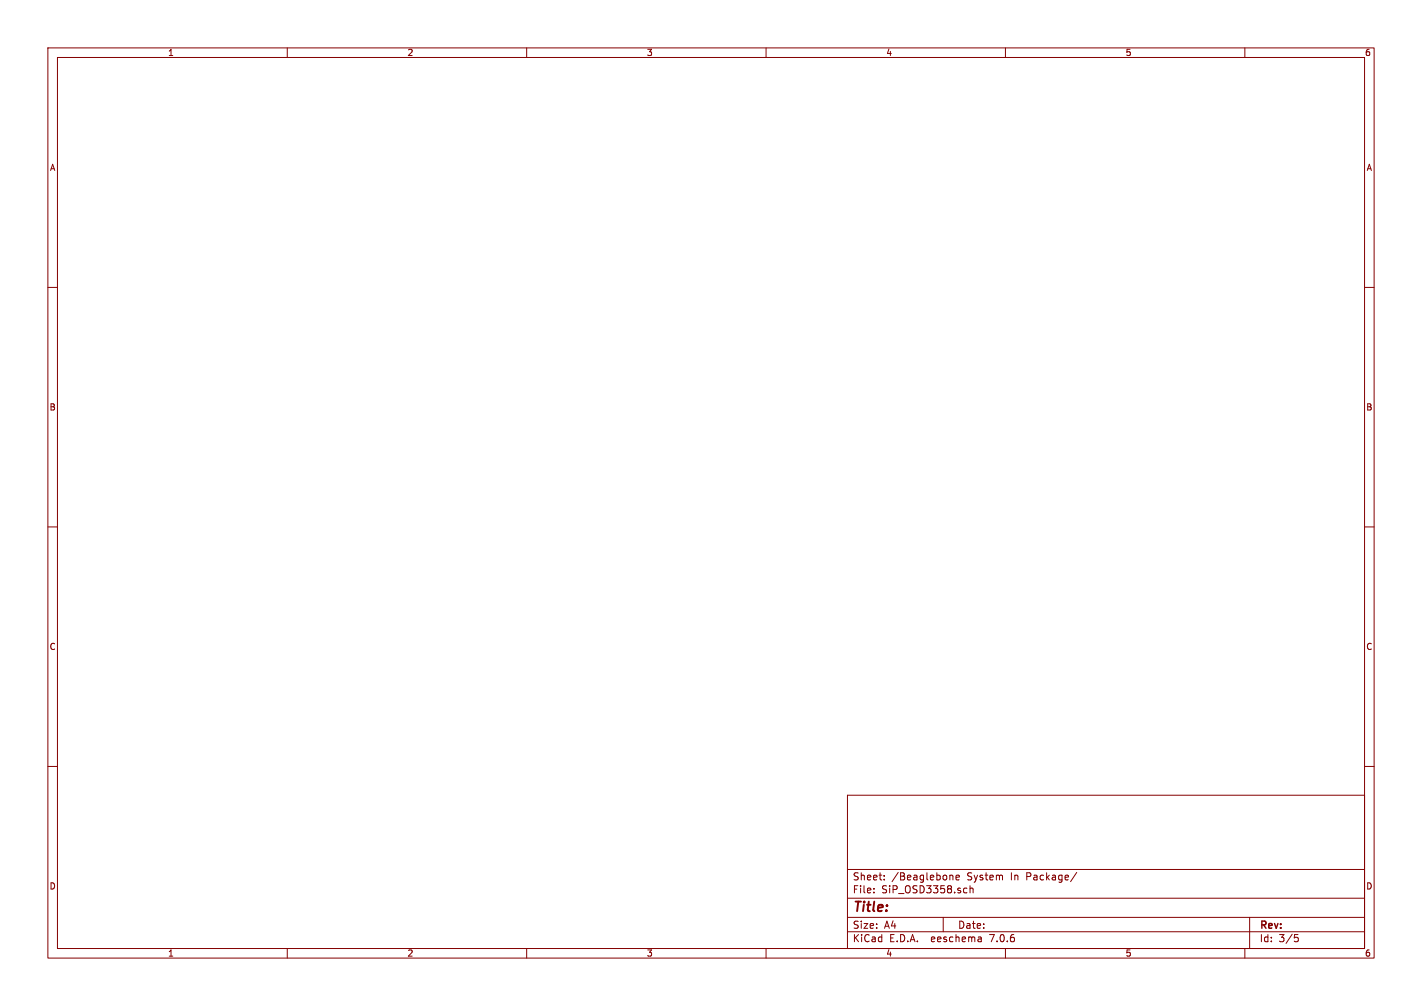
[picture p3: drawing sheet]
<svg xmlns="http://www.w3.org/2000/svg" width="297mm" height="210mm" viewBox="0 0 297 210" stroke-linecap="round" stroke-linejoin="round" font-family="sans-serif">
<g fill="none" stroke="#840000" stroke-width=".21">
<path d="M10 10h277v190h-277zM12 12h273v186h-273zM60 10v2M110 10v2M160 10v2M210 10v2M260 10v2M10 60h2M285 60h2M10 110h2M285 110h2M10 160h2"/>
<path d="M285 160h2M177 166h108v32h-108zM60 198v2M110 198v2M160 198v2M177 194.5h108M177 191.5h108M177 187.5h108M177 181.5h108M182.5 186.3v.1M182.5 185.5v.1M184.7 183.6v.1"/>
<path d="M184.7 182.8v.1M197 191.5v3M198.6 182.7l.4 .2v.8M199.7 183.2l.7-.1-.1-.3-.4-.1-.2 .2v.7h.6M202.6 184.9v1.5M202.6 185.5l.2-.1 .4 .1v.9M204.9 195.7l.1 .9M205 196.5l-.2 .1M205 196h-.2M210 198v2M224.9 182.1l-1.3 2M260 198v2"/>
<path d="M261 191.5v6.5M270.4 195.1h.7M270.5 195.7h.4l.3 .3-.2 .5-.5 .1"/>
</g>
<text font-size="2.8" fill="#840000" x="178" y="190.9">Title:</text>
<g font-size="2.1" fill="#840000">
<text x="178" y="184">Sheet:</text>
<text x="186.2" y="184">/Beaglebone</text>
<text x="202" y="184">System</text>
<text x="211.3" y="184">In</text>
<text x="214.6" y="184">Package/</text>
<text x="178" y="186.7">File:</text>
<text x="184.1" y="186.7">SiP_OSD3358.sch</text>
<text x="178" y="196.9">KiCad</text>
<text x="178" y="194.1">Size:</text>
<text x="184.7" y="194.1">A4</text>
<text x="185.7" y="196.9">E.D.A.</text>
<text x="194.6" y="196.9">eeschema</text>
<text x="200" y="194.1">Date:</text>
<text x="207" y="196.9">7.0.6</text>
<text x="263" y="194.3">Rev:</text>
<text x="263" y="196.9">Id:</text>
<text x="267.1" y="196.9">3/5</text>
</g>
<g font-size="1.8" fill="#840000">
<text x="35" y="11.9">1</text>
<text x="85" y="11.9">2</text>
<text x="135" y="11.9">3</text>
<text x="185" y="11.9">4</text>
<text x="235" y="11.9">5</text>
<text x="285" y="11.9">6</text>
<text x="10.3" y="35.9">A</text>
<text x="285.3" y="35.9">A</text>
<text x="10.3" y="85.9">B</text>
<text x="285.3" y="85.9">B</text>
<text x="10.3" y="135.9">C</text>
<text x="285.3" y="135.9">C</text>
<text x="10.3" y="185.9">D</text>
<text x="285.3" y="185.9">D</text>
<text x="35" y="199.9">1</text>
<text x="85" y="199.9">2</text>
<text x="135" y="199.9">3</text>
<text x="185" y="199.9">4</text>
<text x="235" y="199.9">5</text>
<text x="285" y="199.9">6</text>
</g>
</svg>
